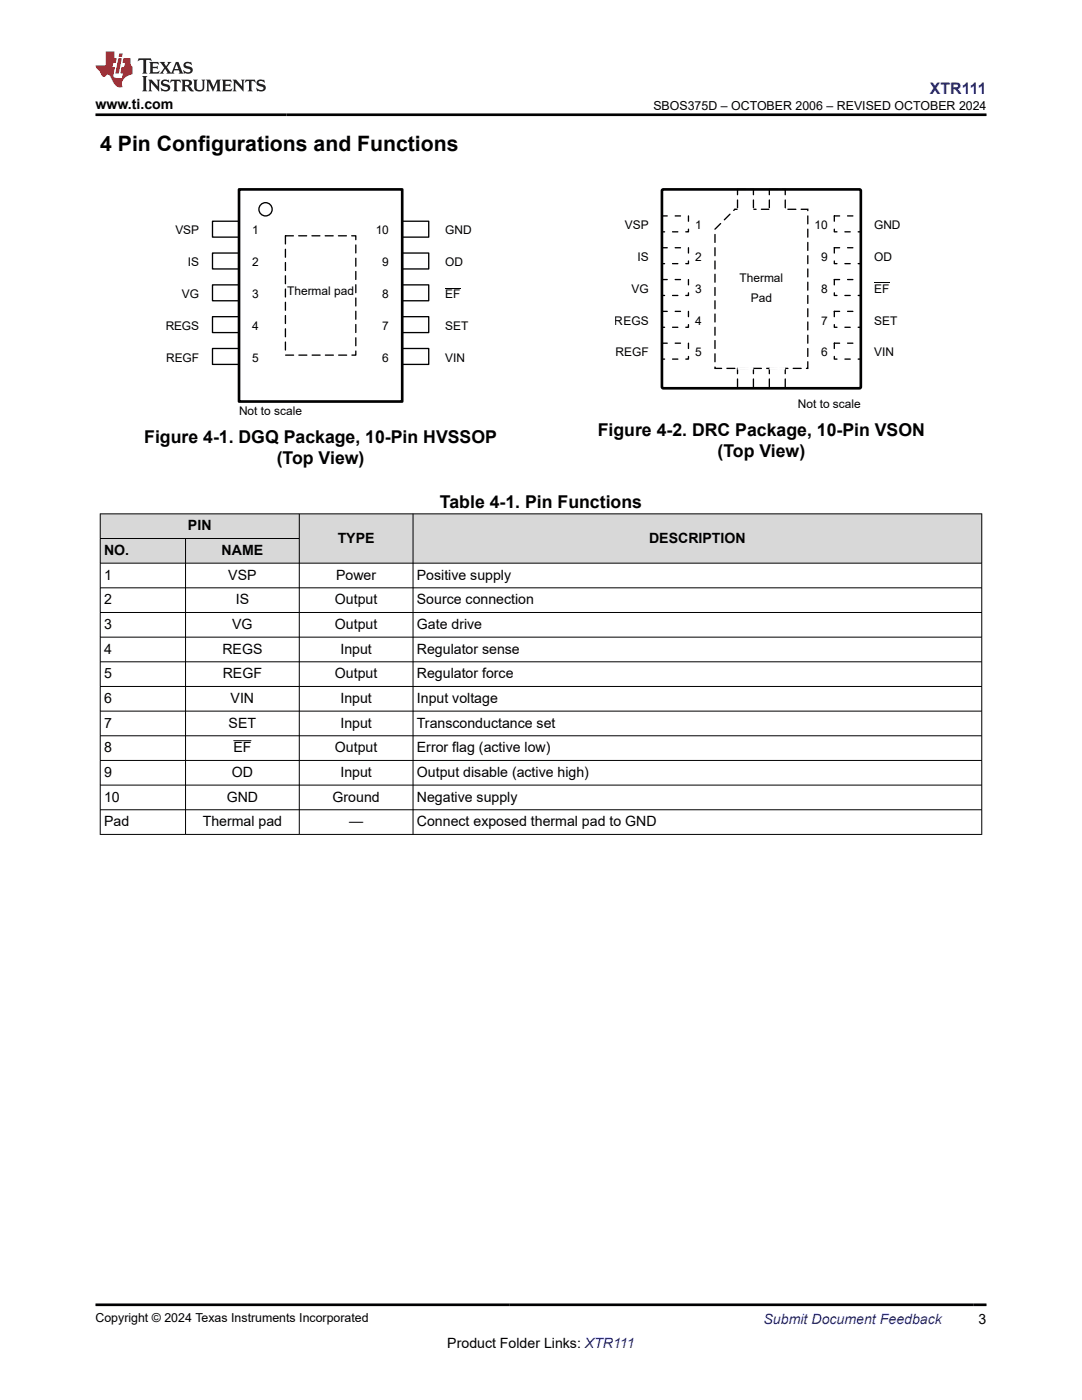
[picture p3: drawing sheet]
<svg xmlns="http://www.w3.org/2000/svg" width="216mm" height="279mm" viewBox="0 0 216 279" stroke-linecap="round" stroke-linejoin="round" font-family="sans-serif">
<path d="M42.4 44.2h5.3v3.1h-5.3z" fill="none" stroke="#000" stroke-width=".27"/>
<path d="M80.3 44.2h5.2v3.1h-5.2z" fill="#fff"/>
<path d="M80.3 44.2h5.2v3.1h-5.2z" fill="none" stroke="#000" stroke-width=".27"/>
<path d="M42.4 50.5h5.3v3.2h-5.3z" fill="#fff"/>
<path d="M42.4 50.5h5.3v3.2h-5.3z" fill="none" stroke="#000" stroke-width=".27"/>
<path d="M80.3 50.5h5.2v3.2h-5.2z" fill="#fff"/>
<path d="M80.3 50.5h5.2v3.2h-5.2z" fill="none" stroke="#000" stroke-width=".27"/>
<path d="M42.4 56.9h5.3v3.1h-5.3z" fill="#fff"/>
<path d="M42.4 56.9h5.3v3.1h-5.3z" fill="none" stroke="#000" stroke-width=".27"/>
<path d="M80.3 56.9h5.2v3.1h-5.2z" fill="#fff"/>
<path d="M80.3 56.9h5.2v3.1h-5.2z" fill="none" stroke="#000" stroke-width=".27"/>
<path d="M88.9 57.5h3" fill="none" stroke="#000" stroke-width=".2"/>
<path d="M42.4 63.2h5.3v3.2h-5.3z" fill="#fff"/>
<path d="M42.4 63.2h5.3v3.2h-5.3z" fill="none" stroke="#000" stroke-width=".27"/>
<path d="M80.3 63.2h5.2v3.2h-5.2z" fill="#fff"/>
<path d="M80.3 63.2h5.2v3.2h-5.2z" fill="none" stroke="#000" stroke-width=".27"/>
<path d="M42.4 69.6h5.3v3.1h-5.3z" fill="#fff"/>
<path d="M42.4 69.6h5.3v3.1h-5.3z" fill="none" stroke="#000" stroke-width=".27"/>
<path d="M80.3 69.6h5.2v3.1h-5.2z" fill="#fff"/>
<g fill="none" stroke="#000" stroke-width=".27">
<path d="M80.3 69.6h5.2v3.1h-5.2z"/>
<circle cx="53" cy="41.8" r="1.32"/>
</g>
<path d="M47.7 37.8h32.6v42.3h-32.6z" fill="none" stroke="#000" stroke-width=".53"/>
<path d="M57 47.1h14v23.8h-14z" fill="#fff"/>
<path d="M57 47.1h14v23.8h-14z" fill="none" stroke="#000" stroke-width=".27" stroke-dasharray="1.6 1.1"/>
<path d="M132.1 43.1h5.3v3.2h-5.3z" fill="#fff"/>
<path d="M132.1 43.1h5.3v3.2h-5.3z" fill="none" stroke="#000" stroke-width=".27" stroke-dasharray="1.1 1.6"/>
<path d="M132.1 49.4h5.3v3.2h-5.3z" fill="#fff"/>
<path d="M132.1 49.4h5.3v3.2h-5.3z" fill="none" stroke="#000" stroke-width=".27" stroke-dasharray="1.1 1.6"/>
<path d="M132.1 55.8h5.3v3.2h-5.3z" fill="#fff"/>
<path d="M132.1 55.8h5.3v3.2h-5.3z" fill="none" stroke="#000" stroke-width=".27" stroke-dasharray="1.1 1.6"/>
<path d="M132.1 62.1h5.3v3.2h-5.3z" fill="#fff"/>
<path d="M132.1 62.1h5.3v3.2h-5.3z" fill="none" stroke="#000" stroke-width=".27" stroke-dasharray="1.1 1.6"/>
<path d="M132.1 68.5h5.3v3.2h-5.3z" fill="#fff"/>
<path d="M132.1 68.5h5.3v3.2h-5.3z" fill="none" stroke="#000" stroke-width=".27" stroke-dasharray="1.1 1.6"/>
<path d="M166.5 68.5h5.3v3.2h-5.3z" fill="#fff"/>
<path d="M166.5 68.5h5.3v3.2h-5.3z" fill="none" stroke="#000" stroke-width=".27" stroke-dasharray="1.1 1.6"/>
<path d="M166.5 62.1h5.3v3.2h-5.3z" fill="#fff"/>
<path d="M166.5 62.1h5.3v3.2h-5.3z" fill="none" stroke="#000" stroke-width=".27" stroke-dasharray="1.1 1.6"/>
<path d="M166.5 55.8h5.3v3.2h-5.3z" fill="#fff"/>
<path d="M166.5 55.8h5.3v3.2h-5.3z" fill="none" stroke="#000" stroke-width=".27" stroke-dasharray="1.1 1.6"/>
<path d="M174.4 56.4h3.1" fill="none" stroke="#000" stroke-width=".2"/>
<path d="M166.5 49.4h5.3v3.2h-5.3z" fill="#fff"/>
<path d="M166.5 49.4h5.3v3.2h-5.3z" fill="none" stroke="#000" stroke-width=".27" stroke-dasharray="1.1 1.6"/>
<path d="M166.5 43.1h5.3v3.2h-5.3z" fill="#fff"/>
<path d="M166.5 43.1h5.3v3.2h-5.3z" fill="none" stroke="#000" stroke-width=".27" stroke-dasharray="1.1 1.6"/>
<path d="M132.1 37.9l.2-.1h39.3l.2 .3-.1 39.3-.2 .1h-39.3l-.1-.3z" fill="none" stroke="#000" stroke-width=".53"/>
<path d="M147.2 37.8h3.1v4h-3.1zM153.5 37.8h3.2v4h-3.2zM146.6 41.8h14.6v31.7h-18.5v-27.8zM147.2 73.5h3.1v4h-3.1zM153.5 73.5h3.2v4h-3.2z" fill="none" stroke="#000" stroke-width=".27" stroke-dasharray="1.6 1.1"/>
<path d="M147.2 41.8h3.1M153.5 41.8h3.2M147.2 73.5h3.1M153.5 73.5h3.2" fill="none" stroke="#fff" stroke-width=".53"/>
<g fill="#d8d8d8">
<path d="M20 102.6h175.9v4.9h-175.9z" fill-rule="evenodd"/>
<path d="M20.1 102.6h39.6v4.8h-39.6z" fill-rule="evenodd"/>
<path d="M59.8 102.6h22.6v9.7h-22.6z" fill-rule="evenodd"/>
<path d="M82.5 102.6h113.3v9.7h-113.3z" fill-rule="evenodd"/>
<path d="M20.1 107.5h16.9v4.8h-16.9z" fill-rule="evenodd"/>
<path d="M37.1 107.5h22.6v4.8h-22.6z" fill-rule="evenodd"/>
</g>
<g fill="none" stroke="#000" stroke-width=".2">
<path d="M19.9 102.6h176.1M19.9 107.5h39.9M19.9 117.3h176.1M20 102.5v64.1M37 107.5v59.1M59.7 102.5v64.1M82.4 102.5v64.1M195.9 102.5v64.1M196 112.4h-176.1M19.9 122.2h176.1M19.9 127.2h176.1M19.9 132.1h176.1"/>
<path d="M19.9 137h176.1M19.9 141.9h176.1M19.9 146.8h176.1M19.9 151.8h176.1M19.9 156.7h176.1M46.6 147.8h3.6M19.9 161.6h176.1M19.9 166.5h176.1"/>
</g>
<path d="M27.7 11.6l-.2 .6 .5-.2h.6v.1v2.2l-.2 .4h1l-.2-.4v-2.2v-.1h.5l.5 .2-.1-.6zM29.8 12.4l.2 .3v1.6l-.2 .4h1.9l.1-.6a1.08 1.08 0 0 1-1.3 .2v-.7h.6l.4 .2v-.7l-.4 .2h-.6v-.5l.2-.2a1 1 0 0 1 1 .3l-.1-.5zM31.8 12.4l1 1.1-1 1.2h.9l-.2-.2 .4-.8 .5 .8-.2 .2h1.6l-.2-.2 .1-.5h1l.1 .5-.1 .2h.9l-.2-.4-.8-1.9h-.5l-1 2.1-.8-1.1 .9-1h-.8l.2 .2-.5 .6-.3-.6 .1-.2zM35.2 12.8l.4 1h-.8zM36.8 12.5a.65 .65 0 0 0-.2 .7 .65 .65 0 0 0 .6 .5l.7 .1 .1 .3a.79 .79 0 0 1-.7 .4 .79 .79 0 0 1-.7-.5l.1 .7 .2-.1a.93 .93 0 0 0 1.1 0 .93 .93 0 0 0 .4-.9 1.46 1.46 0 0 0-1.2-.6l-.1-.3a1.09 1.09 0 0 1 1.2 .2l-.2-.6-.1 .1-.6-.2zM28.4 15.2l.2 .4v2.2l-.2 .4h1l-.2-.4v-2.2l.2-.4zM29.6 15.9l.2 .4v1.5l-.2 .4h.8l-.3-.4v-1.3l1.7 1.8v-2l.2-.4h-.8l.2 .2 .1 1.1-1.2-1.3zM32.3 16a.65 .65 0 0 0-.2 .8 .65 .65 0 0 0 .7 .4l.6 .2 .1 .2a.79 .79 0 0 1-.7 .4 .79 .79 0 0 1-.7-.5l.1 .7 .2-.1a.93 .93 0 0 0 1.1 .1 .93 .93 0 0 0 .4-1 1.46 1.46 0 0 0-1.2-.5l-.1-.4a1.09 1.09 0 0 1 1.2 .2l-.2-.6-.1 .1-.6-.1zM34.1 15.9l-.1 .6a.63 .63 0 0 1 .7-.3l.1 1.6-.3 .4h1l-.2-.4v-1.6a.66 .66 0 0 1 .8 .3l-.1-.6zM36.2 15.9l.2 .4v1.5l-.2 .4h.9l-.2-.2v-.7h.5l.1 .2a.79 .79 0 0 0 1.2 .6l-1-.9a.61 .61 0 0 0 .6-.6 .61 .61 0 0 0-.5-.7zM36.9 16.2h.2a.47 .47 0 0 1 .5 .1 .47 .47 0 0 1 .1 .5l-.2 .1-.6 .1zM38.5 15.9l.2 .2a2.27 2.27 0 0 0 .4 2 1.04 1.04 0 0 0 1.7-.7v-1.3l.2-.2h-.8l.2 .4v1.1a.6 .6 0 0 1-.6 .6 .6 .6 0 0 1-.6-.6v-1.1l.3-.4zM41.1 15.9l.2 .4v1.5l-.2 .4h.7l-.2-.4v-1.4l.9 1.9 .8-1.9v1.4l-.2 .4h1l-.3-.4v-1.5l.3-.4h-.8l-.7 1.5-.7-1.5zM44.3 15.9l.2 .4v1.5l-.2 .4h1.9l.1-.6a1.09 1.09 0 0 1-1.3 .2v-.7h.6l.4 .2v-.6l-.4 .2h-.6v-.6l.2-.1a1.01 1.01 0 0 1 1 .3l-.1-.6zM46.4 15.9l.3 .4v1.5l-.3 .4h.8l-.2-.4v-1.3l1.6 1.8v-2l.2-.4h-.7l.2 .2v1.1l-1.2-1.3zM49 15.9l-.1 .6a.63 .63 0 0 1 .8-.3v1.6l-.3 .4h1l-.2-.4v-1.6a.66 .66 0 0 1 .8 .3l-.1-.6zM51.4 16a.65 .65 0 0 0-.2 .8 .65 .65 0 0 0 .6 .4l.6 .2 .2 .2a.79 .79 0 0 1-.8 .4 .79 .79 0 0 1-.6-.5l.1 .7 .2-.1a.93 .93 0 0 0 1 .1 .93 .93 0 0 0 .5-1 1.46 1.46 0 0 0-1.3-.5l-.1-.4a1.09 1.09 0 0 1 1.3 .2l-.2-.6-.2 .1-.5-.1z" fill="#231f20"/>
<path d="M21.1 10.3v2.7h-2.1l.1 .4 .9 1a.95 .95 0 0 0 .9 .9 .59 .59 0 0 1 .6-.4 .59 .59 0 0 1 .5 .3l.4 .8a1.59 1.59 0 0 0 2.1 1.4 1.61 1.61 0 0 1 1-2.3l1-.3-.1-1.5a1.59 1.59 0 0 1-.4-1.7h-1.4l-.2 .9h.5l-.1 .9h-.5l-.2 .9v.3l.4 .1-.2 .9h-.6a.73 .73 0 0 1-1.1-.7l.3-1.5h-.5l.2-.9h.5l.2-.9h-.5v-1.3zM23.6 11.6l-.6 3.1h.7l.6-3.1zM23.8 10.7l-.1 .6h.7l.1-.6z" fill="#ed1c24"/>
<path d="M19 22.9h177.8M19 260.4h177.8" fill="none" stroke="#000" stroke-width=".53"/>
<text font-size="4.2" x="20" y="30.2">4 Pin Configurations and Functions</text>
<g font-size="3.5">
<text x="28.8" y="88.3">Figure 4-1. DGQ Package, 10-Pin HVSSOP</text>
<text x="119.3" y="87">Figure 4-2. DRC Package, 10-Pin VSON</text>
<text x="55.2" y="92.6">(Top View)</text>
<text x="143.2" y="91.2">(Top View)</text>
<text x="87.8" y="101.4">Table 4-1. Pin Functions</text>
</g>
<text font-size="3.2" fill="#00f" x="185.6" y="18.7">XTR111</text>
<g font-size="2.8">
<text x="19" y="21.8">www.ti.com</text>
<text x="37.5" y="105.8">PIN</text>
<text x="20.8" y="110.7">NO.</text>
<text x="44.2" y="110.7">NAME</text>
<text x="67.4" y="108.3">TYPE</text>
<text x="129.5" y="108.3">DESCRIPTION</text>
<text x="20.8" y="115.7">1</text>
<text x="45.5" y="115.7">VSP</text>
<text x="67.1" y="115.7">Power</text>
<text x="83.2" y="115.7">Positive supply</text>
<text x="20.8" y="120.6">2</text>
<text x="20.8" y="125.5">3</text>
<text x="46.3" y="125.5">VG</text>
<text x="47" y="120.6">IS</text>
<text x="66.8" y="120.6">Output</text>
<text x="66.8" y="125.5">Output</text>
<text x="83.2" y="120.6">Source connection</text>
<text x="83.2" y="125.5">Gate drive</text>
<text x="20.8" y="130.4">4</text>
<text x="44.4" y="130.4">REGS</text>
<text x="67.9" y="130.4">Input</text>
<text x="83.2" y="130.4">Regulator sense</text>
<text x="20.8" y="135.4">5</text>
<text x="44.5" y="135.4">REGF</text>
<text x="66.8" y="135.4">Output</text>
<text x="83.2" y="135.4">Regulator force</text>
<text x="20.8" y="140.3">6</text>
<text x="46" y="140.3">VIN</text>
<text x="67.9" y="140.3">Input</text>
<text x="83.2" y="140.3">Input voltage</text>
<text x="20.8" y="145.2">7</text>
<text x="45.6" y="145.2">SET</text>
<text x="67.9" y="145.2">Input</text>
<text x="83.2" y="145.2">Transconductance set</text>
<text x="20.8" y="150.1">8</text>
<text x="20.8" y="155">9</text>
<text x="46.3" y="155">OD</text>
<text x="46.6" y="150.1">EF</text>
<text x="66.8" y="150.1">Output</text>
<text x="67.9" y="155">Input</text>
<text x="83.2" y="150.1">Error flag (active low)</text>
<text x="83.2" y="155">Output disable (active high)</text>
<text x="20.8" y="160">10</text>
<text x="45.2" y="160">GND</text>
<text x="66.4" y="160">Ground</text>
<text x="83.2" y="160">Negative supply</text>
<text x="20.8" y="164.9">Pad</text>
<text x="40.4" y="164.9">Thermal pad</text>
<text x="69.7" y="164.9">—</text>
<text x="83.2" y="164.9">Connect exposed thermal pad to GND</text>
<text x="89.3" y="269">Product Folder Links: XTR111</text>
<text x="195.3" y="264.2">3</text>
</g>
<text font-size="2.8" fill="#00f" x="152.4" y="264.2">Submit Document Feedback</text>
<g font-size="2.5">
<text x="130.4" y="21.9">SBOS375D – OCTOBER 2006 – REVISED OCTOBER 2024</text>
<text x="19" y="263.9">Copyright © 2024 Texas Instruments Incorporated</text>
</g>
<g font-size="2.4">
<text x="35" y="46.8">VSP</text>
<text x="50.3" y="46.8">1</text>
<text x="75" y="46.8">10</text>
<text x="88.9" y="46.8">GND</text>
<text x="124.7" y="45.7">VSP</text>
<text x="138.7" y="45.7">1</text>
<text x="162.5" y="45.7">10</text>
<text x="174.4" y="45.7">GND</text>
<text x="37.5" y="53.1">IS</text>
<text x="50.3" y="53.1">2</text>
<text x="76.3" y="53.1">9</text>
<text x="88.9" y="53.1">OD</text>
<text x="127.2" y="52.1">IS</text>
<text x="138.7" y="52.1">2</text>
<text x="163.8" y="52.1">9</text>
<text x="174.4" y="52.1">OD</text>
<text x="36.3" y="59.5">VG</text>
<text x="50.3" y="59.5">3</text>
<text x="57.3" y="59">Thermal pad</text>
<text x="76.3" y="59.5">8</text>
<text x="88.9" y="59.5">EF</text>
<text x="126" y="58.4">VG</text>
<text x="138.7" y="58.4">3</text>
<text x="147.6" y="56.3">Thermal</text>
<text x="163.8" y="58.4">8</text>
<text x="174.4" y="58.4">EF</text>
<text x="33" y="65.8">REGS</text>
<text x="50.3" y="65.8">4</text>
<text x="76.3" y="65.8">7</text>
<text x="88.9" y="65.8">SET</text>
<text x="122.7" y="64.8">REGS</text>
<text x="138.7" y="64.8">4</text>
<text x="149.8" y="60.3">Pad</text>
<text x="163.8" y="64.8">7</text>
<text x="174.4" y="64.8">SET</text>
<text x="122.8" y="71.1">REGF</text>
<text x="138.7" y="71.1">5</text>
<text x="163.8" y="71.1">6</text>
<text x="174.4" y="71.1">VIN</text>
<text x="33.1" y="72.2">REGF</text>
<text x="50.3" y="72.2">5</text>
<text x="76.3" y="72.2">6</text>
<text x="88.9" y="72.2">VIN</text>
<text x="47.7" y="82.8">Not to scale</text>
<text x="159.2" y="81.5">Not to scale</text>
</g>
</svg>
